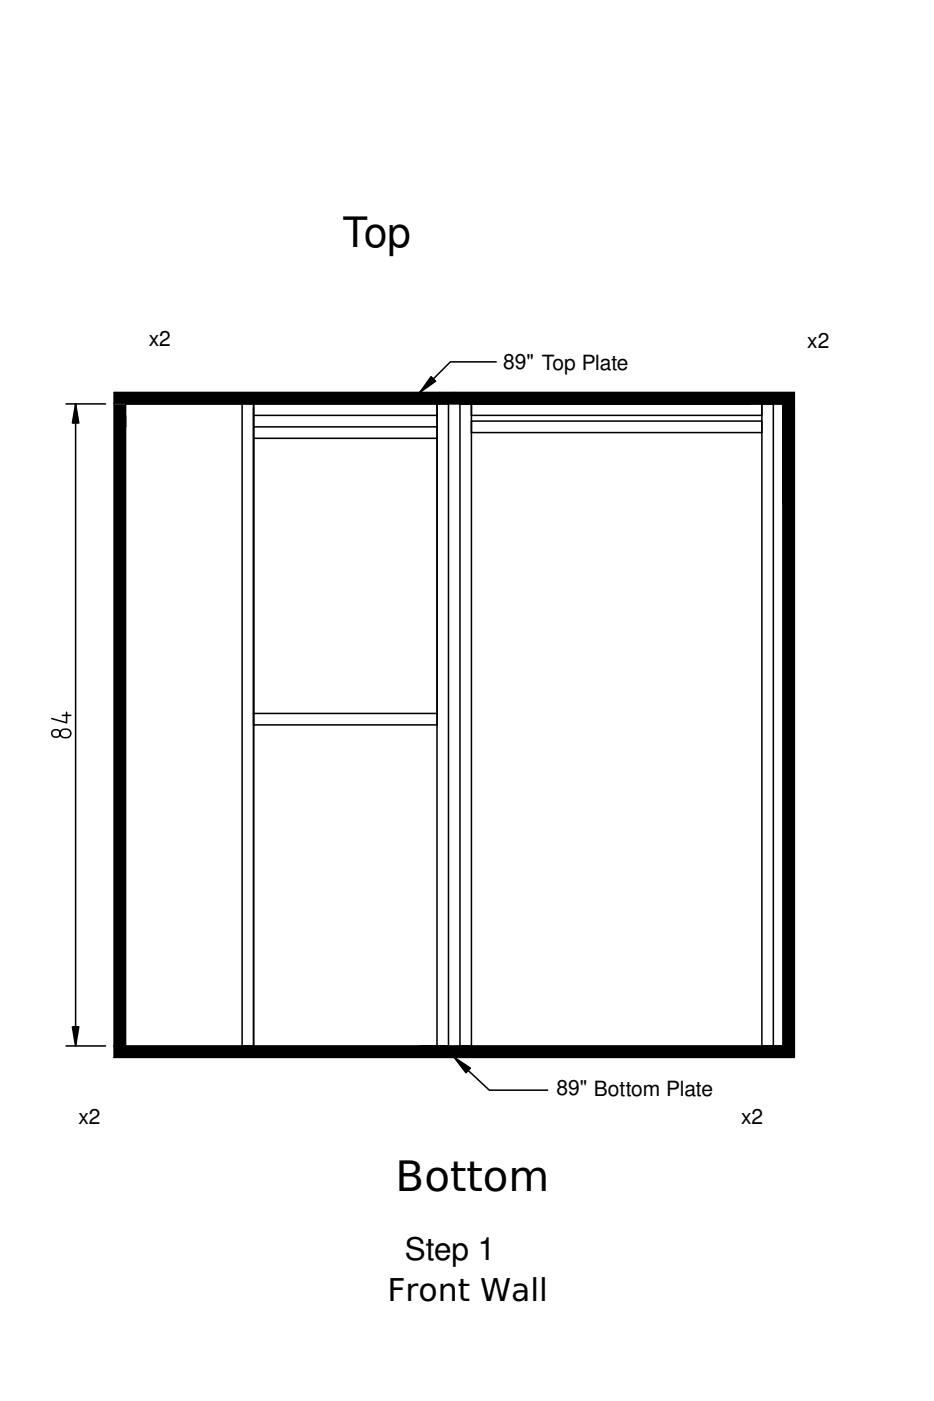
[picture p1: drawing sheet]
<svg xmlns="http://www.w3.org/2000/svg" width="152mm" height="229mm" viewBox="0 0 152 229" stroke-linecap="round" stroke-linejoin="round" font-family="sans-serif">
<g fill="#000">
<path d="M12.3 65.9l.6 3.1h-1.1zM70.3 61.5l.8 .7-2.6 1.8zM11.8 167.5h1.1l-.6 3.2zM74.1 172.5l2.6 1.8-.7 .7z"/>
<path d="M18.6 64h111v1.9h-111z" fill-rule="evenodd"/>
<path d="M18.6 65.9h1.9v104.8h-1.9z" fill-rule="evenodd"/>
<path d="M127.7 66h1.9v104.7h-1.9z" fill-rule="evenodd"/>
<path d="M18.6 170.7h111v1.8h-111z" fill-rule="evenodd"/>
</g>
<path d="M12.3 65.9l.6 3.1h-1.1zM70.3 61.5l.8 .7-2.6 1.8zM11.8 167.5h1.1l-.6 3.2zM74.1 172.5l2.6 1.8-.7 .7z" fill="#000" stroke="#000" stroke-width=".25"/>
<g fill="none" stroke="#000" stroke-width=".25">
<path d="M81 59h-7.5l-5 5M10.8 65.9h6.4M12.3 65.9v104.8M18.6 65.9h111v-1.9h-111v108.5h111v-106.5M20.5 65.9v104.8M39.5 65.9v104.8M41.4 65.9v104.8M41.4 67.8h29.9M41.4 71.5h29.9M41.4 69.6h29.9M71.3 65.9v104.8M73.2 65.9v104.8"/>
<path d="M75.1 65.9v104.8M76.9 65.9v104.8M76.9 67.8h47.4M76.9 68.7h47.4M76.9 70.6h47.4M124.3 65.9v104.8M126.2 65.9v104.8M127.7 65.9v104.8M8.6 119.2l.6-.1a.61 .61 0 0 1 .6 .6 .61 .61 0 0 1-.6 .6h-.2a.61 .61 0 0 1-.5-.4 .61 .61 0 0 1 .1-.7zM10 119.2l.4-.2h.5a.69 .69 0 0 1 .7 .7 .69 .69 0 0 1-.7 .7h-.4a.69 .69 0 0 1-.6-.5 .69 .69 0 0 1 .1-.7zM10.2 116.7h1.4M10.9 116.2v1.7l-2.5-.7"/>
<path d="M41.4 116.4h29.9M41.4 118.3h29.9M10.8 170.7h6.4M18.6 170.7h111M74.1 172.5l5.7 5.4h9.6"/>
</g>
<path d="M18.6 65.9h1.9" fill="none" stroke="#a0a0a4" stroke-width=".25"/>
<g font-size="6.8">
<text x="55.9" y="40.3">Top</text>
<text x="64.6" y="194.4">Bottom</text>
</g>
<g font-size="5.1">
<text x="66.1" y="205.6">Step 1</text>
<text x="63.2" y="212.3">Front Wall</text>
</g>
<g font-size="3.4">
<text x="24.3" y="56.4">x2</text>
<text x="131.7" y="56.9">x2</text>
<text x="82.1" y="60.3">89&quot; Top Plate</text>
<text x="90.8" y="178.8">89&quot; Bottom Plate</text>
<text x="12.8" y="183.4">x2</text>
<text x="120.9" y="183.4">x2</text>
</g>
</svg>
